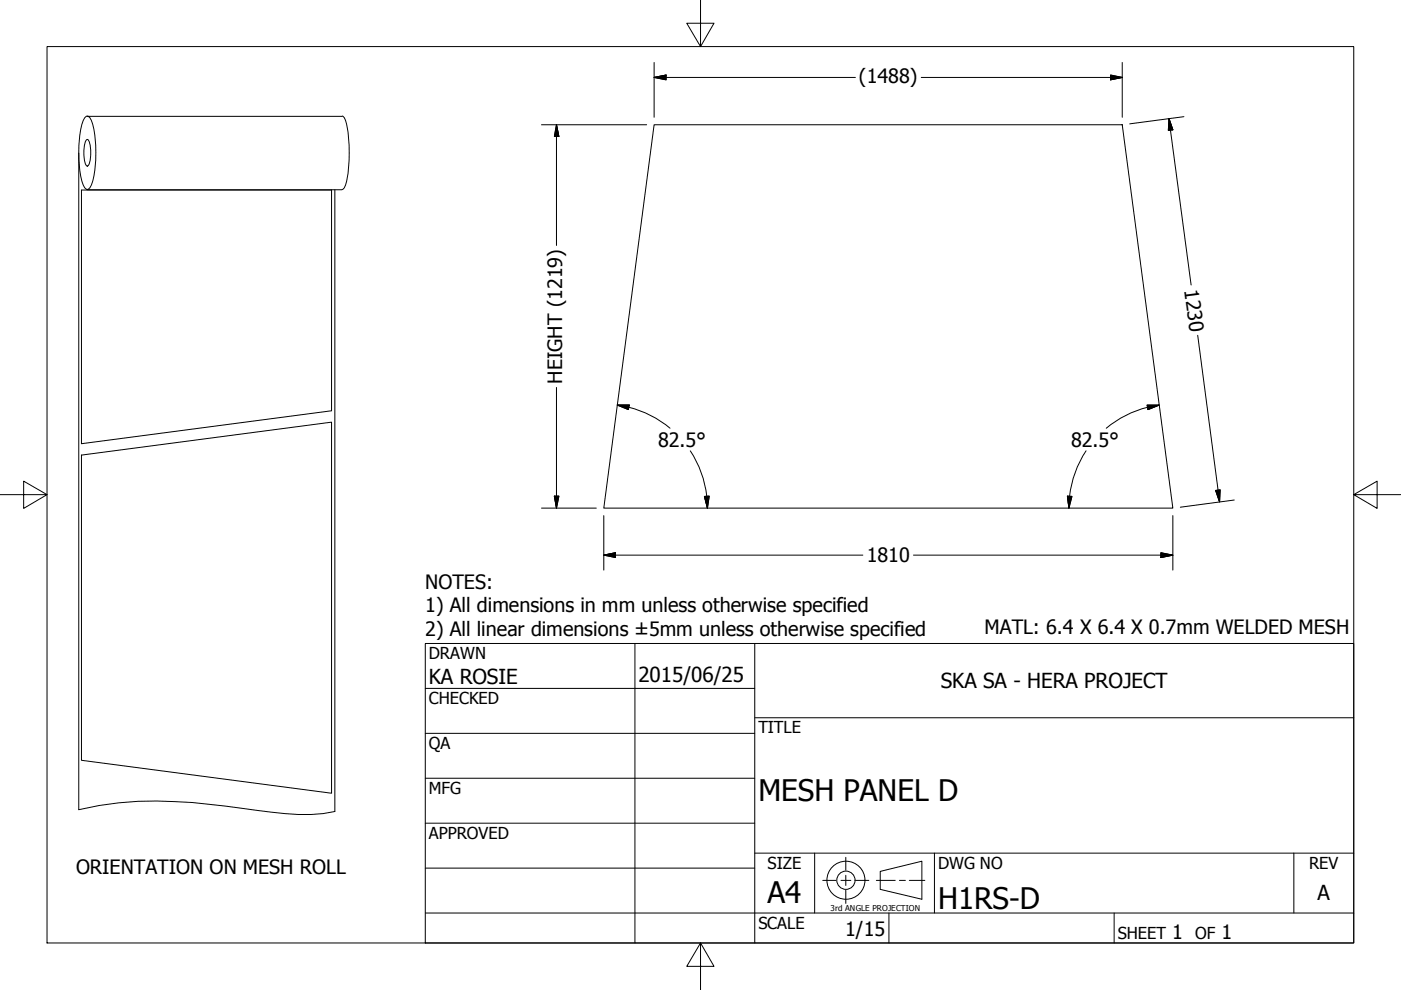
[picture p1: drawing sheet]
<svg xmlns="http://www.w3.org/2000/svg" width="297mm" height="210mm" viewBox="0 0 297 210" stroke-linecap="round" stroke-linejoin="round" font-family="sans-serif">
<!-- layer: Visible (ANSI) -->
<path d="M138.7 26.5h99.2l10.8 81.2h-120.7zM17.3 40.3v53.8l53-7v-46.8M17.3 96.5l53-7v78.7l-53-7z" fill="none" stroke="#000" stroke-width=".21"/>
<!-- layer: Visible Narrow (ANSI) -->
<path d="M17.3 40.3h53" fill="none" stroke="#000" stroke-width=".21"/>
<!-- layer: Border (ANSI) -->
<path d="M148.5 -.1v10l-2.9-5h5.8l-2.9 5M10 9.9h277v190h-277zM0 104.9h10l-5-2.9v5.8l5-2.9M287 104.9l5 2.9v-5.8l-5 2.9h10M148.5 199.9l2.9 5h-5.8l2.9-5v10" fill="none" stroke="#000" stroke-width=".21"/>
<!-- layer: Title (ANSI) -->
<g fill="none" stroke="#000" stroke-width=".21">
<path d="M90.2 136.4h196.8v63.5h-196.8zM134.6 136.4v63.5M160 136.4v63.5M90.2 146h69.8M90.2 155.5h69.8M160 152.2h127M90.2 165h69.8M90.2 174.5h69.8M90.2 193.6h196.8M90.2 184.1h69.8M160 180.9h127M172.7 180.9v12.7"/>
<path d="M188.5 193.6v6.3M198.1 180.9v12.7M236.2 193.6v6.3M274.3 180.9v12.7"/>
</g>
<!-- layer: Sketch Geometry (ANSI) -->
<g fill="none" stroke="#000" stroke-width=".21">
<path d="M16.7 32.4v139.3a74.5 74.5 0 0 1 24.1-1.5l13.6 1.6a61.6 61.6 0 0 0 14.1 .7l2.5-.4v-131.9M18.2 24.7l.3-.1a2.13 2.13 0 0 1 1.2 1.8 26.6 26.6 0 0 1-.3 12.7l-.6 .9-.3 .2a2.13 2.13 0 0 1-1.2-1.9 26.6 26.6 0 0 1 .3-12.6zM18.3 29.7l.2-.1a3.3 3.3 0 0 1 .7 2.8l-.1 1.4a1.57 1.57 0 0 1-.6 1.4 3.3 3.3 0 0 1-.7-2.8l.1-1.4zM18.5 24.7h54M72.5 24.6a2.15 2.15 0 0 1 1 1.8 32.1 32.1 0 0 1-.2 12.7l-.5 .9-.3 .2M18.5 40.2h54M174.4 186.7h2.8M178.3 186.7h2.1M179.3 181.8v2.7M179.3 185.6v2.1M179.3 188.8v2.8M181.5 186.7h2.7"/>
<path d="M185.8 186.7h4M186.6 184.8l8.9-2.2v8.1l-8.9-2.1zM190.7 186.7h1.3M192.8 186.7h3.3"/>
<circle cx="179.4" cy="186.6" r="4"/>
<circle cx="179.4" cy="186.6" r="1.94"/>
</g>
<!-- layer: Dimension (ANSI) -->
<g fill="none" stroke="#000" stroke-width=".21">
<path d="M138.7 16.4l2.5-.5v1zM138.7 16.4h42.7M138.7 13.2v11.7M195.3 16.4h42.6M235.5 15.9l2.4 .5-2.4 .5zM237.9 13.2v11.7M114.8 26.5h22.3M118 26.5l.5 2.4h-1zM118 26.5v25.5M247.8 25.1l.9 2.4-1 .2zM247.8 25.1l4.7 35.3M251 24.7l-11.5 1.6"/>
<path d="M253.9 71.1l4.7 35.3M118 82.1v25.6M130.9 85.9h2.5l-.2 .9zM130.9 85.9l2.4 .5M133.3 86.4a22 22 0 0 1 8.8 4.4M146.4 95.6a22 22 0 0 1 3.4 9.6M230.3 95.6a22 22 0 0 0-3.5 9.6M243.2 85.9h2.5l-2.3 .9zM243.3 86.4a22 22 0 0 0-8.8 4.4M245.7 85.9l-2.4 .5M114.8 107.7h11.6M117.5 105.2h1l-.5 2.5z"/>
<path d="M128 117.7l2.5-.5v1zM128 117.7h54.9M128 109.3v11.6M149.4 105.3l1-.1-.4 2.5zM149.9 105.3l.1 2.4M193.7 117.7h55M226.3 105.2l1 .1-.7 2.4zM226.8 105.3l-.2 2.4M246.1 117.2l2.6 .5-2.6 .5zM248.7 109.3v11.6M257.7 104l1-.1-.1 2.5zM261.7 106l-11.4 1.5"/>
</g>
<g fill="#000" stroke="#000" stroke-width=".21">
<path d="M138.7 16.4l2.5-.5zM138.7 16.4l2.5-.5v1zM235.5 16.9l2.4-.5zM235.5 15.9l2.4 .5-2.4 .5zM118 26.5l.5 2.4zM118 26.5l.5 2.4h-1zM247.8 25.1l.9 2.4zM247.8 25.1l.9 2.4-1 .2zM130.9 85.9h2.5zM130.9 85.9h2.5l-.2 .9zM243.4 86.8l2.3-.9zM243.2 85.9h2.5l-2.3 .9z"/>
<path d="M117.5 105.2l.5 2.5zM117.5 105.2h1l-.5 2.5zM128 117.7l2.5-.5zM128 117.7l2.5-.5v1zM149.4 105.3l.6 2.4zM149.4 105.3l1-.1-.4 2.5zM226.3 105.2l.3 2.5zM226.3 105.2l1 .1-.7 2.4zM246.1 118.2l2.6-.5zM246.1 117.2l2.6 .5-2.6 .5zM257.7 104l.9 2.4zM257.7 104l1-.1-.1 2.5z"/>
</g>
<g font-size="6.3">
<text x="160.8" y="169.8">MESH PANEL D</text>
<text x="162.8" y="191.4">A4</text>
<text x="198.9" y="192.7">H1RS-D</text>
</g>
<g font-size="4.4">
<text x="90.9" y="145.1">KA ROSIE</text>
<text x="135.4" y="144.5">2015/06/25</text>
<text x="199.5" y="145.9">SKA SA - HERA PROJECT</text>
<text x="279.3" y="190.7">A</text>
</g>
<g font-size="4.2">
<text x="182.1" y="17.6">(1488)</text>
<text x="251.1" y="61.4" transform="rotate(83 251.1 61.4)">1230</text>
<text x="119.2" y="81.3" transform="rotate(-90 119.2 81.3)">HEIGHT (1219)</text>
<text x="139.5" y="94.7">82.5°</text>
<text x="227.1" y="94.7">82.5°</text>
<text x="183.8" y="119.2">1810</text>
<text x="90.2" y="124.8">NOTES:</text>
<text x="90.2" y="129.8">1) All dimensions in mm unless otherwise specified</text>
<text x="90.2" y="134.8">2) All linear dimensions ±5mm unless otherwise specified</text>
<text x="208.7" y="134.5">MATL: 6.4 X 6.4 X 0.7mm WELDED MESH</text>
<text x="16.1" y="185.3">ORIENTATION ON MESH ROLL</text>
<text x="179.2" y="198.5">1/15</text>
<text x="248.5" y="199.1">1</text>
<text x="259" y="199.1">1</text>
</g>
<g font-size="3.5">
<text x="90.9" y="139.7">DRAWN</text>
<text x="90.9" y="149.3">CHECKED</text>
<text x="160.8" y="155.5">TITLE</text>
<text x="90.9" y="158.8">QA</text>
<text x="90.9" y="168.3">MFG</text>
<text x="90.9" y="177.8">APPROVED</text>
<text x="162.8" y="184.2">SIZE</text>
<text x="198.9" y="184.2">DWG NO</text>
<text x="277.6" y="184.2">REV</text>
<text x="160.8" y="196.9">SCALE</text>
<text x="237" y="199.1">SHEET</text>
<text x="253.4" y="199.1">OF</text>
</g>
<text font-size="1.7" x="176.1" y="193.1">3rd ANGLE PROJECTION</text>
</svg>
